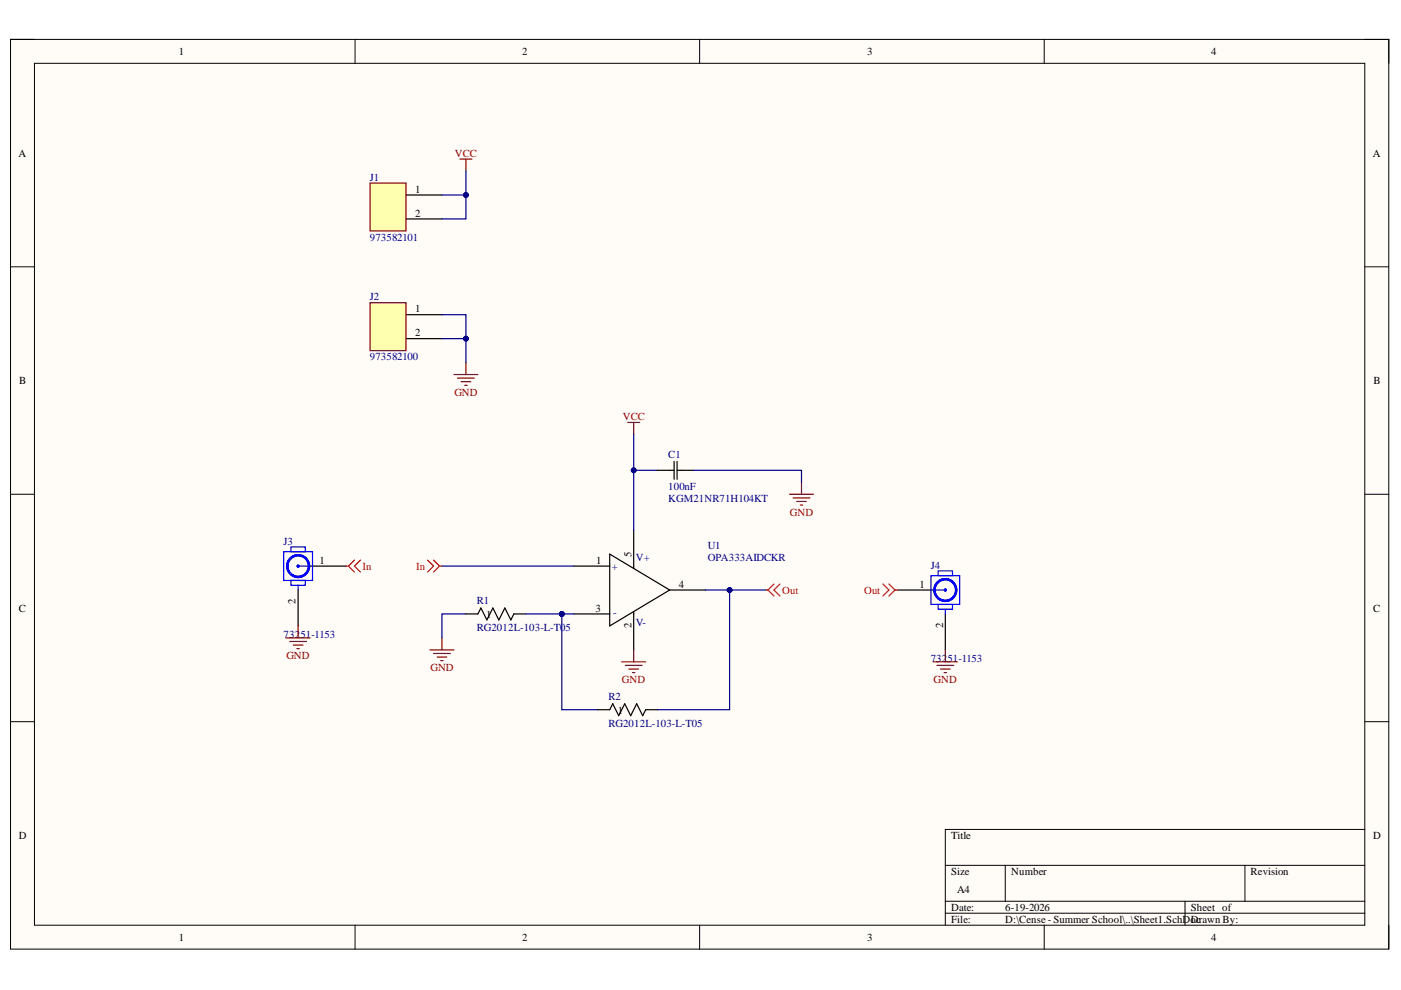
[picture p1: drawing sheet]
<svg xmlns="http://www.w3.org/2000/svg" width="297mm" height="210mm" viewBox="0 0 297 210" stroke-linecap="round" stroke-linejoin="round" font-family="sans-serif">
<path d="M2.2 8.4h292.2v192.8h-292.2z" fill-rule="evenodd" fill="#fffcf8"/>
<path d="M2.2 8.4h292.2v192.8h-292.2z" fill="none" stroke="#000" stroke-width=".21"/>
<path d="M7.3 13.4h282.1v182.8h-282.1z" fill-rule="evenodd" fill="#fffcf8"/>
<g fill="none" stroke="#000" stroke-width=".21">
<path d="M2.2 8.3h5.1M7.3 13.4h282.1v182.8h-282.1zM75.3 8.3v5.1M148.3 8.3v5.1M221.4 8.4v5M289.4 8.4h5v5M2.2 56.6h5.1M289.4 56.6h5M2.2 104.8h5.1M289.4 104.8h5M2.2 153h5.1M289.4 153h5"/>
<path d="M289.4 175.9h-89v20.3M75.3 196.2v5M148.3 196.2v5M200.4 183.5h89M200.4 191.1h89M200.4 193.6h89M213.1 183.5v7.6M221.4 196.2v5M251.2 191.1v5.1M264 183.5v7.6M294.4 196.2v5"/>
</g>
<path d="M86.1 66.7h7.6M86.1 71.8h7.6M129.3 117.5l12.7 7.6-12.7 7.6zM134.4 112.4v8.1M121.7 120h7.6M121.7 130.2h7.6M134.4 129.7v8.1M142 125.1h7.6" fill="none" stroke="#000" stroke-width=".25"/>
<path d="M78.5 64.2h7.6v10.1h-7.6z" fill-rule="evenodd" fill="#ffffb0"/>
<path d="M78.5 64.2h7.6v10.1h-7.6z" fill="none" stroke="#800000" stroke-width=".25"/>
<path d="M86.1 41.3h7.6M86.1 46.4h7.6" fill="none" stroke="#000" stroke-width=".25"/>
<path d="M78.5 38.8h7.6v10.2h-7.6z" fill-rule="evenodd" fill="#ffffb0"/>
<g fill="none" stroke="#800000" stroke-width=".25">
<path d="M78.5 38.8h7.6v10.2h-7.6zM97.5 33.7h2.6M98.8 33.7v2.6M96.2 79.4h5.1M98.8 76.9v2.5M97 80.2h3.6M97.8 80.9h2M98.5 81.7h.5M133.1 89.6h2.5M134.4 89.6v2.5M167.4 104.8h5.1M168.2 105.6h3.5"/>
<path d="M168.9 106.3h2M169.7 107.1h.5M169.9 102.3v2.5M60.7 135.3h5.1M61.4 136h3.6M62.2 136.8h2M63 137.5h.5M63.2 132.7v2.6M91.2 137.8h5M91.9 138.6h3.6M92.7 139.3h2M93.7 135.3v2.5"/>
<path d="M134.4 137.8v2.5M200.4 137.8v2.5M93.4 140.1h.6M131.8 140.3h5.1M132.6 141.1h3.5M133.3 141.9h2.1M134.1 142.6h.5M197.9 140.3h5.1M198.6 141.1h3.6M199.4 141.9h2M200.2 142.6h.5"/>
</g>
<path d="M63.2 125.1v7.6M65.8 120h7.6M190.3 125.1h7.6M200.4 130.2v7.6" fill="none" stroke="#000" stroke-width=".25"/>
<g fill="none" stroke="#00f" stroke-width=".25">
<path d="M60.2 117h6.1v6.1h-6.1zM61.7 116h3v1h-3zM61.7 123.1h3v1h-3zM63.2 124.1v1M63.5 120h2M197.4 122.1h6.1v6h-6.1zM198.1 125.1h2.1M198.9 121h3v1.1h-3zM198.9 128.1h3v1.1h-3zM200.4 129.2v1"/>
<circle cx="63.2" cy="120" r="2.43"/>
<circle cx="63.2" cy="120" r=".22"/>
<circle cx="200.4" cy="125.1" r="2.43"/>
<circle cx="200.4" cy="125.1" r=".22"/>
</g>
<g fill="none" stroke="#00f" stroke-width=".21">
<circle cx="63.2" cy="120" r="2.15"/>
<circle cx="200.4" cy="125.1" r="2.15"/>
</g>
<g fill="none" stroke="#f00" stroke-width=".25">
<path d="M75.2 118.8l-1.3 1.2M76.4 118.8l-1.2 1.2 1.2 1.3M90.6 118.8l1.3 1.2-1.3 1.3M91.9 118.8l1.3 1.2M73.4 120h.5M73.9 120l1.3 1.3M93.2 120h.5M93.2 120l-1.3 1.3M162.3 125.1h.5M162.8 125.1l1.3 1.3M164.1 123.8l-1.3 1.3M165.4 123.8l-1.3 1.3 1.3 1.3"/>
<path d="M187.2 123.8l1.3 1.3-1.3 1.3M188.5 123.8l1.3 1.3M189.8 125.1l-1.3 1.3M189.8 125.1h.5"/>
</g>
<path d="M119.1 130.2h2.6" fill="none" stroke="#000080" stroke-width=".25"/>
<circle cx="119.1" cy="130.2" r=".51" fill="#000080"/>
<circle cx="119.1" cy="130.2" r=".51" fill="none" stroke="#000080" stroke-width=".21"/>
<path d="M134.4 92.1v20.3" fill="none" stroke="#000080" stroke-width=".25"/>
<circle cx="134.4" cy="99.7" r=".51" fill="#000080"/>
<circle cx="134.4" cy="99.7" r=".51" fill="none" stroke="#000080" stroke-width=".21"/>
<path d="M93.7 120h28M98.8 130.2h-5.1v5.1M154.7 125.1h7.6" fill="none" stroke="#000080" stroke-width=".25"/>
<circle cx="154.7" cy="125.1" r=".51" fill="#000080"/>
<circle cx="154.7" cy="125.1" r=".51" fill="none" stroke="#000080" stroke-width=".21"/>
<path d="M93.7 41.3h5.1v5.1h-5.1" fill="none" stroke="#000080" stroke-width=".25"/>
<circle cx="98.8" cy="41.3" r=".51" fill="#000080"/>
<circle cx="98.8" cy="41.3" r=".51" fill="none" stroke="#000080" stroke-width=".21"/>
<path d="M98.8 36.3v5" fill="none" stroke="#000080" stroke-width=".25"/>
<circle cx="98.8" cy="41.3" r=".51" fill="#000080"/>
<circle cx="98.8" cy="41.3" r=".51" fill="none" stroke="#000080" stroke-width=".21"/>
<path d="M93.7 66.7h5.1v5.1h-5.1" fill="none" stroke="#000080" stroke-width=".25"/>
<circle cx="98.8" cy="71.8" r=".51" fill="#000080"/>
<circle cx="98.8" cy="71.8" r=".51" fill="none" stroke="#000080" stroke-width=".21"/>
<path d="M98.8 71.8v5.1" fill="none" stroke="#000080" stroke-width=".25"/>
<circle cx="98.8" cy="71.8" r=".51" fill="#000080"/>
<circle cx="98.8" cy="71.8" r=".51" fill="none" stroke="#000080" stroke-width=".21"/>
<path d="M134.4 99.7h5" fill="none" stroke="#000080" stroke-width=".25"/>
<circle cx="134.4" cy="99.7" r=".51" fill="#000080"/>
<circle cx="134.4" cy="99.7" r=".51" fill="none" stroke="#000080" stroke-width=".21"/>
<path d="M119.1 130.2v20.3h7.6" fill="none" stroke="#000080" stroke-width=".25"/>
<circle cx="119.1" cy="130.2" r=".51" fill="#000080"/>
<circle cx="119.1" cy="130.2" r=".51" fill="none" stroke="#000080" stroke-width=".21"/>
<path d="M139.4 99.7h3.5M142.9 97.8v3.8M143.6 99.7h3.5M143.6 97.8v3.8M98.8 130.2h2.5l.7-1.3 1.2 2.5 1.3-2.5 1.3 2.5 1.2-2.5 1.3 2.5 .6-1.2h2.6M126.7 150.5h2.6l.6-1.3 1.3 2.5 1.3-2.5 1.2 2.5 1.3-2.5 1.3 2.5 .6-1.2h2.5" fill="none" stroke="#000" stroke-width=".25"/>
<path d="M147.1 99.7h22.8v2.6M111.5 130.2h7.6" fill="none" stroke="#000080" stroke-width=".25"/>
<circle cx="119.1" cy="130.2" r=".51" fill="#000080"/>
<circle cx="119.1" cy="130.2" r=".51" fill="none" stroke="#000080" stroke-width=".21"/>
<path d="M149.6 125.1h5.1v25.4h-15.3" fill="none" stroke="#000080" stroke-width=".25"/>
<circle cx="154.7" cy="125.1" r=".51" fill="#000080"/>
<circle cx="154.7" cy="125.1" r=".51" fill="none" stroke="#000080" stroke-width=".21"/>
<g font-size="2.3">
<text x="37.9" y="11.7">1</text>
<text x="110.7" y="11.7">2</text>
<text x="183.9" y="11.7">3</text>
<text x="256.8" y="11.7">4</text>
<text x="3.9" y="33.3">A</text>
<text x="291" y="33.3">A</text>
<text x="88" y="40.9">1</text>
<text x="88" y="46">2</text>
<text x="88" y="66.2">1</text>
<text x="88" y="71.3">2</text>
<text x="4.1" y="81.4">B</text>
<text x="291.2" y="81.4">B</text>
<text x="67.7" y="119.5">1</text>
<text x="126.4" y="119.5">1</text>
<text x="133.9" y="118" transform="rotate(-90 133.9 118)">5</text>
<text x="144" y="124.6">4</text>
<text x="195" y="124.6">1</text>
<text x="4" y="129.7">C</text>
<text x="62.7" y="128.2" transform="rotate(-90 62.7 128.2)">2</text>
<text x="103.1" y="130.9">1</text>
<text x="126.3" y="129.7">3</text>
<text x="291.1" y="129.7">C</text>
<text x="133.9" y="133.2" transform="rotate(-90 133.9 133.2)">2</text>
<text x="199.9" y="133.2" transform="rotate(-90 199.9 133.2)">2</text>
<text x="131" y="151.3">1</text>
<text x="4" y="177.9">D</text>
<text x="201.6" y="177.9">Title</text>
<text x="291.1" y="177.9">D</text>
<text x="201.6" y="185.5">Size</text>
<text x="214.4" y="185.5">Number</text>
<text x="265.2" y="185.5">Revision</text>
<text x="202.9" y="189.3">A4</text>
<text x="201.6" y="193.1">Date:</text>
<text x="201.6" y="195.7">File:</text>
<text x="213.1" y="193.1">6-19-2026</text>
<text x="213.1" y="195.7">D:\Cense - Summer School\..\Sheet1.SchDoc</text>
<text x="252.5" y="193.1">Sheet of</text>
<text x="252.5" y="195.7">Drawn By:</text>
<text x="37.9" y="199.5">1</text>
<text x="110.7" y="199.5">2</text>
<text x="183.9" y="199.5">3</text>
<text x="256.8" y="199.5">4</text>
</g>
<g font-size="2.3" fill="#800000">
<text x="96.4" y="33.3">VCC</text>
<text x="96.3" y="84">GND</text>
<text x="132" y="89.1">VCC</text>
<text x="167.5" y="109.4">GND</text>
<text x="60.7" y="139.8">GND</text>
<text x="91.3" y="142.4">GND</text>
<text x="131.9" y="144.9">GND</text>
<text x="197.9" y="144.9">GND</text>
</g>
<g font-size="2.3" fill="#000080">
<text x="78.4" y="38.4">J1</text>
<text x="78.4" y="51">973582101</text>
<text x="78.4" y="63.7">J2</text>
<text x="78.4" y="76.4">973582100</text>
<text x="141.7" y="97.1">C1</text>
<text x="141.7" y="103.9">100nF</text>
<text x="141.7" y="106.4">KGM21NR71H104KT</text>
<text x="60.1" y="115.5">J3</text>
<text x="134.8" y="119">V+</text>
<text x="150" y="116.5">U1</text>
<text x="150" y="119">OPA333AIDCKR</text>
<text x="129.7" y="120.8">+</text>
<text x="197.3" y="120.6">J4</text>
<text x="101.1" y="128.2">R1</text>
<text x="130" y="130.7">-</text>
<text x="60.1" y="135.3">73251-1153</text>
<text x="101.1" y="133.7">RG2012L-103-L-T05</text>
<text x="134.8" y="132.7">V-</text>
<text x="197.3" y="140.3">73251-1153</text>
<text x="129" y="148.4">R2</text>
<text x="129" y="154.1">RG2012L-103-L-T05</text>
</g>
<g font-size="2.3" fill="#f00">
<text x="76.9" y="120.8">In</text>
<text x="88.2" y="120.8">In</text>
<text x="165.9" y="125.9">Out</text>
<text x="183.2" y="125.9">Out</text>
</g>
</svg>
